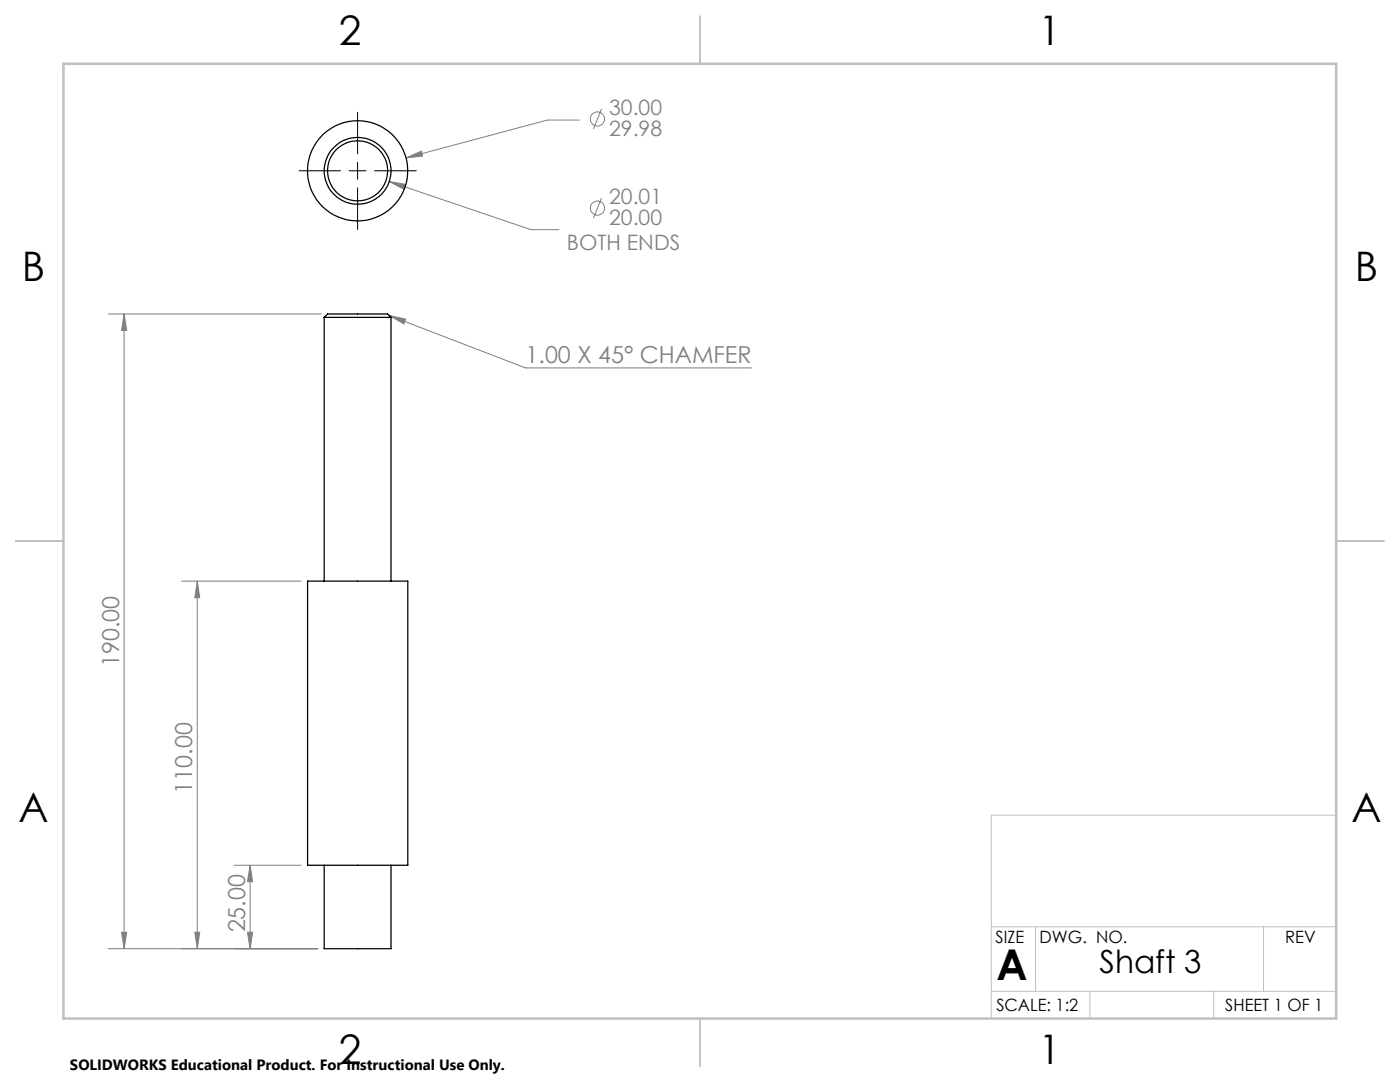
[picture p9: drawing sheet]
<svg xmlns="http://www.w3.org/2000/svg" width="279mm" height="216mm" viewBox="0 0 279 216" stroke-linecap="round" stroke-linejoin="round" font-family="sans-serif">
<g fill="none" stroke="#808080" stroke-width=".2">
<path d="M77.7 36.2l3.3 .6-.4 1zM77.7 36.2l28.3 9.6h5.5M81 31.5l3.1-1.3 .2 1zM115.6 24h-6.3l-28.3 7.5M120.1 21.7l-1.7 4.1M120.1 39.5l-1.7 4M21.6 62.7h42.5M24.8 62.7l.5 3.2h-1zM24.8 62.7v126.6M77.7 63l3.3 .7-.4 .9zM77.7 63l27.2 10.4h45.1M36.2 116h23.9"/>
<path d="M39.4 116l.5 3.3h-1zM39.4 116v73.3M46.7 172.6h13.4M49.9 172.6l.5 3.3h-1zM49.9 172.6v16.7M21.6 189.3h41.8M24.3 186h1l-.5 3.3zM38.9 186h1l-.5 3.3zM49.4 186h1l-.5 3.3z"/>
<circle cx="119.2" cy="23.8" r="1.41"/>
<circle cx="119.2" cy="41.5" r="1.41"/>
</g>
<path d="M59.7 34.1h8.3M69.7 34.1h3.4M71.4 22.4v8.3M71.4 32.4v3.4M71.4 37.5v8.3M74.8 34.1h8.3" fill="none" stroke="#000" stroke-width=".2"/>
<path d="M266.7 162.7h-68.9v40.5M197.8 197.8h68.9M197.8 184.9h68.9M206.7 184.9v12.9M217.5 197.8v5.4M242.2 197.8v5.4M252.2 184.9v12.9" fill="none" stroke="#c0c0c0" stroke-width=".2"/>
<path d="M139.7 3.2v9.5M3.1 107.9h9.6M266.7 107.9h9.5M139.7 203.2v9.6" fill="none" stroke="#c0c0c0" stroke-width=".25"/>
<path d="M12.7 12.7h254v190.5h-254z" fill="none" stroke="#c0c0c0" stroke-width=".5"/>
<g fill="#808080">
<path d="M77.7 63l3.3 .7-.4 .9z"/>
<path d="M81 31.5l3.3-.3-.2-1zM77.7 36.2l2.9 1.6 .4-1z"/>
<path d="M49.4 186h1l-.5 3.3zM49.9 172.6l.5 3.3h-1zM38.9 186h1l-.5 3.3zM39.4 116l.5 3.3h-1zM24.3 186h1l-.5 3.3zM24.8 62.7l.5 3.2h-1z"/>
</g>
<g fill="none" stroke="#000" stroke-width=".25">
<path d="M64.7 63.3h13.3M64.7 63.3l.7-.6h12l.6 .6M64.7 63.3v52.7M78 63.3v52.7M61.4 116h20v56.6h-20zM64.7 172.6v16.7h13.3v-16.7"/>
<circle cx="71.4" cy="34.1" r="6"/>
<circle cx="71.4" cy="34.1" r="6.7"/>
<circle cx="71.4" cy="34.1" r="10"/>
</g>
<text font-size="8.5" x="198.9" y="195.5">A</text>
<g font-size="8.1">
<text x="67.6" y="8.9">2</text>
<text x="207.3" y="8.9">1</text>
<text x="4.4" y="56.2">B</text>
<text x="270.4" y="56.2">B</text>
<text x="3.7" y="164.1">A</text>
<text x="269.7" y="164.1">A</text>
<text x="67.6" y="212.4">2</text>
<text x="207.3" y="212.4">1</text>
</g>
<text font-size="6.3" x="219.4" y="194.1">Shaft 3</text>
<g font-size="4.7" fill="#808080">
<text x="104.9" y="72.4">1.00 X 45° CHAMFER</text>
<text x="23.8" y="133.1" transform="rotate(-90 23.8 133.1)">190.00</text>
<text x="38.4" y="158.4" transform="rotate(-90 38.4 158.4)">110.00</text>
<text x="48.9" y="186.1" transform="rotate(-90 48.9 186.1)">25.00</text>
</g>
<g font-size="4.2" fill="#808080">
<text x="121.6" y="23">30.00</text>
<text x="121.6" y="27.1">29.98</text>
<text x="121.6" y="40.8">20.01</text>
<text x="121.6" y="44.9">20.00</text>
<text x="113.1" y="49.9">BOTH ENDS</text>
</g>
<g font-size="3.4">
<text x="198.7" y="188.1">SIZE</text>
<text x="207.5" y="188.1">DWG. NO.</text>
<text x="256.5" y="188.2">REV</text>
<text x="198.8" y="201.7">SCALE: 1:2</text>
<text x="244.5" y="201.7">SHEET 1 OF 1</text>
</g>
<text font-size="3" x="14" y="213.5">SOLIDWORKS Educational Product. For Instructional Use Only.</text>
</svg>
